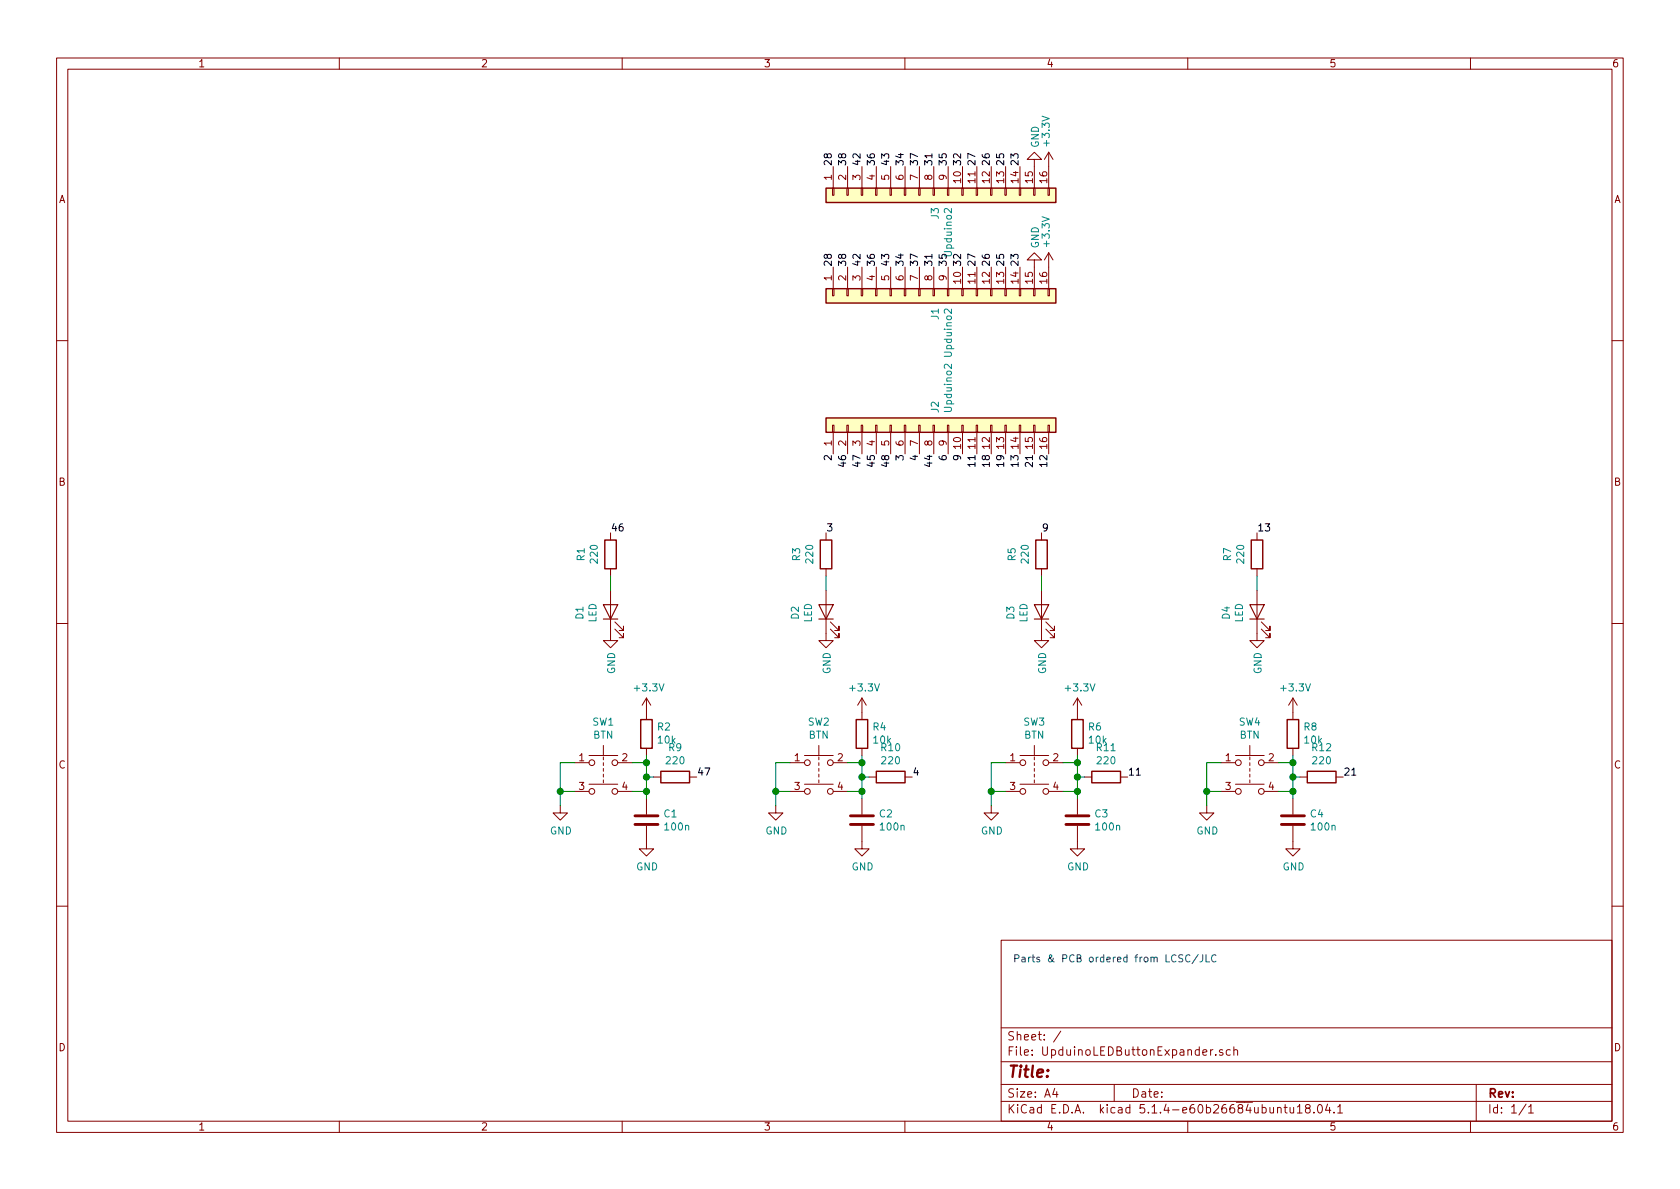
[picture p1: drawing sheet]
EESchema Schematic File Version 4
LIBS:UpduinoLEDButtonExpander-cache
EELAYER 30 0
EELAYER END
$Descr A4 11693 8268
encoding utf-8
Sheet 1 1
Title ""
Date ""
Rev ""
Comp ""
Comment1 ""
Comment2 ""
Comment3 ""
Comment4 ""
$EndDescr
$Comp
L Connector_Generic:Conn_01x16 J1
U 1 1
P 6500 2050
F 0 "J1" H 6580 2042 50  0000 L CNN
F 1 "Upduino2" H 6580 1951 50  0000 L CNN
F 2 "Connector_PinHeader_2.54mm:PinHeader_1x16_P2.54mm_Vertical" H 6500 2050 50  0001 C CNN
F 3 "~" H 6500 2050 50  0001 C CNN
F 4 " C66987" H 6500 2050 50  0001 C CNN "MPN"
	1    6500 2050
	0    -1   1    0   
$EndComp
$Comp
L power:+3.3V #PWR014
U 1 1
P 7300 1850
F 0 "#PWR014" H 7300 1700 50  0001 C CNN
F 1 "+3.3V" V 7315 1978 50  0000 L CNN
F 2 "" H 7300 1850 50  0001 C CNN
F 3 "" H 7300 1850 50  0001 C CNN
	1    7300 1850
	-1   0    0    -1  
$EndComp
$Comp
L power:GND #PWR013
U 1 1
P 7200 1850
F 0 "#PWR013" H 7200 1600 50  0001 C CNN
F 1 "GND" V 7205 1722 50  0000 R CNN
F 2 "" H 7200 1850 50  0001 C CNN
F 3 "" H 7200 1850 50  0001 C CNN
	1    7200 1850
	1    0    0    1   
$EndComp
Text Label 7100 1850 1    50   ~ 0
23
Text Label 7000 1850 1    50   ~ 0
25
Text Label 6900 1850 1    50   ~ 0
26
Text Label 6800 1850 1    50   ~ 0
27
Text Label 6700 1850 1    50   ~ 0
32
Text Label 6600 1850 1    50   ~ 0
35
Text Label 6500 1850 1    50   ~ 0
31
Text Label 6400 1850 1    50   ~ 0
37
Text Label 6300 1850 1    50   ~ 0
34
Text Label 6200 1850 1    50   ~ 0
43
Text Label 6000 1850 1    50   ~ 0
42
Text Label 5900 1850 1    50   ~ 0
38
Text Label 5800 1850 1    50   ~ 0
28
Text Label 6100 1850 1    50   ~ 0
36
$Comp
L Device:LED D1
U 1 1
P 4250 4250
F 0 "D1" H 4243 4466 50  0000 C CNN
F 1 "LED" H 4243 4375 50  0000 C CNN
F 2 "LED_THT:LED_D3.0mm_Clear" H 4250 4250 50  0001 C CNN
F 3 "~" H 4250 4250 50  0001 C CNN
F 4 "LTL-4231N" H 4250 4250 50  0001 C CNN "MPN"
	1    4250 4250
	0    -1   -1   0   
$EndComp
$Comp
L power:GND #PWR02
U 1 1
P 4250 4400
F 0 "#PWR02" H 4250 4150 50  0001 C CNN
F 1 "GND" V 4255 4272 50  0000 R CNN
F 2 "" H 4250 4400 50  0001 C CNN
F 3 "" H 4250 4400 50  0001 C CNN
	1    4250 4400
	1    0    0    -1  
$EndComp
$Comp
L Device:R R1
U 1 1
P 4250 3850
F 0 "R1" V 4043 3850 50  0000 C CNN
F 1 "220" V 4134 3850 50  0000 C CNN
F 2 "Resistor_SMD:R_0603_1608Metric_Pad1.05x0.95mm_HandSolder" V 4180 3850 50  0001 C CNN
F 3 "~" H 4250 3850 50  0001 C CNN
F 4 " RS-03K221JT" H 4250 3850 50  0001 C CNN "MPN"
	1    4250 3850
	1    0    0    -1  
$EndComp
$Comp
L Switch:SW_Push_Dual SW1
U 1 1
P 4200 5300
F 0 "SW1" H 4200 5585 50  0000 C CNN
F 1 "BTN" H 4200 5494 50  0000 C CNN
F 2 "Button_Switch_THT:SW_TH_Tactile_Omron_B3F-10xx" H 4200 5500 50  0001 C CNN
F 3 "~" H 4200 5500 50  0001 C CNN
F 4 "K2-1102DP-C4SW-04" H 4200 5300 50  0001 C CNN "MPN"
	1    4200 5300
	1    0    0    -1  
$EndComp
$Comp
L power:GND #PWR01
U 1 1
P 3900 5600
F 0 "#PWR01" H 3900 5350 50  0001 C CNN
F 1 "GND" H 3905 5427 50  0000 C CNN
F 2 "" H 3900 5600 50  0001 C CNN
F 3 "" H 3900 5600 50  0001 C CNN
	1    3900 5600
	1    0    0    -1  
$EndComp
Wire Wire Line
	4000 5500 3900 5500
Wire Wire Line
	3900 5500 3900 5600
Wire Wire Line
	4000 5300 3900 5300
Wire Wire Line
	3900 5300 3900 5500
Connection ~ 3900 5500
$Comp
L Device:R R2
U 1 1
P 4500 5100
F 0 "R2" H 4430 5054 50  0000 R CNN
F 1 "10k" H 4430 5145 50  0000 R CNN
F 2 "Resistor_SMD:R_0603_1608Metric_Pad1.05x0.95mm_HandSolder" V 4430 5100 50  0001 C CNN
F 3 "~" H 4500 5100 50  0001 C CNN
F 4 " 0603WAJ0103T5E" H 4500 5100 50  0001 C CNN "MPN"
	1    4500 5100
	-1   0    0    1   
$EndComp
$Comp
L power:+3.3V #PWR03
U 1 1
P 4500 4950
F 0 "#PWR03" H 4500 4800 50  0001 C CNN
F 1 "+3.3V" H 4515 5123 50  0000 C CNN
F 2 "" H 4500 4950 50  0001 C CNN
F 3 "" H 4500 4950 50  0001 C CNN
	1    4500 4950
	1    0    0    -1  
$EndComp
Wire Wire Line
	4400 5300 4500 5300
Wire Wire Line
	4500 5300 4500 5250
Wire Wire Line
	4250 4100 4250 4000
Wire Wire Line
	4400 5500 4500 5500
Wire Wire Line
	4500 5500 4500 5400
Connection ~ 4500 5300
$Comp
L Device:C C1
U 1 1
P 4500 5700
F 0 "C1" H 4615 5746 50  0000 L CNN
F 1 "100n" H 4615 5655 50  0000 L CNN
F 2 "Capacitor_SMD:C_0603_1608Metric_Pad1.05x0.95mm_HandSolder" H 4538 5550 50  0001 C CNN
F 3 "~" H 4500 5700 50  0001 C CNN
F 4 "0603F104Z250CT" H 4500 5700 50  0001 C CNN "MPN"
	1    4500 5700
	1    0    0    -1  
$EndComp
Wire Wire Line
	4500 5550 4500 5500
Connection ~ 4500 5500
$Comp
L power:GND #PWR04
U 1 1
P 4500 5850
F 0 "#PWR04" H 4500 5600 50  0001 C CNN
F 1 "GND" H 4505 5677 50  0000 C CNN
F 2 "" H 4500 5850 50  0001 C CNN
F 3 "" H 4500 5850 50  0001 C CNN
	1    4500 5850
	1    0    0    -1  
$EndComp
$Comp
L Connector_Generic:Conn_01x16 J2
U 1 1
P 6500 2950
F 0 "J2" H 6580 2942 50  0000 L CNN
F 1 "Upduino2" H 6580 2851 50  0000 L CNN
F 2 "Connector_PinHeader_2.54mm:PinHeader_1x16_P2.54mm_Vertical" H 6500 2950 50  0001 C CNN
F 3 "~" H 6500 2950 50  0001 C CNN
F 4 " C66987" H 6500 2950 50  0001 C CNN "MPN"
	1    6500 2950
	0    -1   -1   0   
$EndComp
Text Label 7300 3150 3    50   ~ 0
12
Text Label 7200 3150 3    50   ~ 0
21
Text Label 7100 3150 3    50   ~ 0
13
Text Label 7000 3150 3    50   ~ 0
19
Text Label 6900 3150 3    50   ~ 0
18
Text Label 6800 3150 3    50   ~ 0
11
Text Label 6700 3150 3    50   ~ 0
9
Text Label 6600 3150 3    50   ~ 0
6
Text Label 6500 3150 3    50   ~ 0
44
Text Label 6400 3150 3    50   ~ 0
4
Text Label 6300 3150 3    50   ~ 0
3
Text Label 6200 3150 3    50   ~ 0
48
Text Label 6100 3150 3    50   ~ 0
45
Text Label 6000 3150 3    50   ~ 0
47
Text Label 5900 3150 3    50   ~ 0
46
Text Label 5800 3150 3    50   ~ 0
2
$Comp
L Device:LED D2
U 1 1
P 5750 4250
F 0 "D2" H 5743 4466 50  0000 C CNN
F 1 "LED" H 5743 4375 50  0000 C CNN
F 2 "LED_THT:LED_D3.0mm_Clear" H 5750 4250 50  0001 C CNN
F 3 "~" H 5750 4250 50  0001 C CNN
F 4 "LTL-4231N" H 5750 4250 50  0001 C CNN "MPN"
	1    5750 4250
	0    -1   -1   0   
$EndComp
$Comp
L power:GND #PWR06
U 1 1
P 5750 4400
F 0 "#PWR06" H 5750 4150 50  0001 C CNN
F 1 "GND" V 5755 4272 50  0000 R CNN
F 2 "" H 5750 4400 50  0001 C CNN
F 3 "" H 5750 4400 50  0001 C CNN
	1    5750 4400
	1    0    0    -1  
$EndComp
$Comp
L Device:R R3
U 1 1
P 5750 3850
F 0 "R3" V 5543 3850 50  0000 C CNN
F 1 "220" V 5634 3850 50  0000 C CNN
F 2 "Resistor_SMD:R_0603_1608Metric_Pad1.05x0.95mm_HandSolder" V 5680 3850 50  0001 C CNN
F 3 "~" H 5750 3850 50  0001 C CNN
F 4 " RS-03K221JT" H 5750 3850 50  0001 C CNN "MPN"
	1    5750 3850
	1    0    0    -1  
$EndComp
$Comp
L Switch:SW_Push_Dual SW2
U 1 1
P 5700 5300
F 0 "SW2" H 5700 5585 50  0000 C CNN
F 1 "BTN" H 5700 5494 50  0000 C CNN
F 2 "Button_Switch_THT:SW_TH_Tactile_Omron_B3F-10xx" H 5700 5500 50  0001 C CNN
F 3 "~" H 5700 5500 50  0001 C CNN
F 4 "K2-1102DP-C4SW-04" H 5700 5300 50  0001 C CNN "MPN"
	1    5700 5300
	1    0    0    -1  
$EndComp
$Comp
L power:GND #PWR05
U 1 1
P 5400 5600
F 0 "#PWR05" H 5400 5350 50  0001 C CNN
F 1 "GND" H 5405 5427 50  0000 C CNN
F 2 "" H 5400 5600 50  0001 C CNN
F 3 "" H 5400 5600 50  0001 C CNN
	1    5400 5600
	1    0    0    -1  
$EndComp
Wire Wire Line
	5500 5500 5400 5500
Wire Wire Line
	5400 5500 5400 5600
Wire Wire Line
	5500 5300 5400 5300
Wire Wire Line
	5400 5300 5400 5500
Connection ~ 5400 5500
$Comp
L Device:R R4
U 1 1
P 6000 5100
F 0 "R4" H 5930 5054 50  0000 R CNN
F 1 "10k" H 5930 5145 50  0000 R CNN
F 2 "Resistor_SMD:R_0603_1608Metric_Pad1.05x0.95mm_HandSolder" V 5930 5100 50  0001 C CNN
F 3 "~" H 6000 5100 50  0001 C CNN
F 4 " 0603WAJ0103T5E" H 6000 5100 50  0001 C CNN "MPN"
	1    6000 5100
	-1   0    0    1   
$EndComp
$Comp
L power:+3.3V #PWR07
U 1 1
P 6000 4950
F 0 "#PWR07" H 6000 4800 50  0001 C CNN
F 1 "+3.3V" H 6015 5123 50  0000 C CNN
F 2 "" H 6000 4950 50  0001 C CNN
F 3 "" H 6000 4950 50  0001 C CNN
	1    6000 4950
	1    0    0    -1  
$EndComp
Wire Wire Line
	5900 5300 6000 5300
Wire Wire Line
	6000 5300 6000 5250
Wire Wire Line
	5750 4100 5750 4000
Wire Wire Line
	5900 5500 6000 5500
Wire Wire Line
	6000 5500 6000 5400
Connection ~ 6000 5300
$Comp
L Device:C C2
U 1 1
P 6000 5700
F 0 "C2" H 6115 5746 50  0000 L CNN
F 1 "100n" H 6115 5655 50  0000 L CNN
F 2 "Capacitor_SMD:C_0603_1608Metric_Pad1.05x0.95mm_HandSolder" H 6038 5550 50  0001 C CNN
F 3 "~" H 6000 5700 50  0001 C CNN
F 4 "0603F104Z250CT" H 6000 5700 50  0001 C CNN "MPN"
	1    6000 5700
	1    0    0    -1  
$EndComp
Wire Wire Line
	6000 5550 6000 5500
Connection ~ 6000 5500
$Comp
L power:GND #PWR08
U 1 1
P 6000 5850
F 0 "#PWR08" H 6000 5600 50  0001 C CNN
F 1 "GND" H 6005 5677 50  0000 C CNN
F 2 "" H 6000 5850 50  0001 C CNN
F 3 "" H 6000 5850 50  0001 C CNN
	1    6000 5850
	1    0    0    -1  
$EndComp
$Comp
L Device:LED D3
U 1 1
P 7250 4250
F 0 "D3" H 7243 4466 50  0000 C CNN
F 1 "LED" H 7243 4375 50  0000 C CNN
F 2 "LED_THT:LED_D3.0mm_Clear" H 7250 4250 50  0001 C CNN
F 3 "~" H 7250 4250 50  0001 C CNN
F 4 "LTL-4231N" H 7250 4250 50  0001 C CNN "MPN"
	1    7250 4250
	0    -1   -1   0   
$EndComp
$Comp
L power:GND #PWR010
U 1 1
P 7250 4400
F 0 "#PWR010" H 7250 4150 50  0001 C CNN
F 1 "GND" V 7255 4272 50  0000 R CNN
F 2 "" H 7250 4400 50  0001 C CNN
F 3 "" H 7250 4400 50  0001 C CNN
	1    7250 4400
	1    0    0    -1  
$EndComp
$Comp
L Device:R R5
U 1 1
P 7250 3850
F 0 "R5" V 7043 3850 50  0000 C CNN
F 1 "220" V 7134 3850 50  0000 C CNN
F 2 "Resistor_SMD:R_0603_1608Metric_Pad1.05x0.95mm_HandSolder" V 7180 3850 50  0001 C CNN
F 3 "~" H 7250 3850 50  0001 C CNN
F 4 " RS-03K221JT" H 7250 3850 50  0001 C CNN "MPN"
	1    7250 3850
	1    0    0    -1  
$EndComp
$Comp
L Switch:SW_Push_Dual SW3
U 1 1
P 7200 5300
F 0 "SW3" H 7200 5585 50  0000 C CNN
F 1 "BTN" H 7200 5494 50  0000 C CNN
F 2 "Button_Switch_THT:SW_TH_Tactile_Omron_B3F-10xx" H 7200 5500 50  0001 C CNN
F 3 "~" H 7200 5500 50  0001 C CNN
F 4 "K2-1102DP-C4SW-04" H 7200 5300 50  0001 C CNN "MPN"
	1    7200 5300
	1    0    0    -1  
$EndComp
$Comp
L power:GND #PWR09
U 1 1
P 6900 5600
F 0 "#PWR09" H 6900 5350 50  0001 C CNN
F 1 "GND" H 6905 5427 50  0000 C CNN
F 2 "" H 6900 5600 50  0001 C CNN
F 3 "" H 6900 5600 50  0001 C CNN
	1    6900 5600
	1    0    0    -1  
$EndComp
Wire Wire Line
	7000 5500 6900 5500
Wire Wire Line
	6900 5500 6900 5600
Wire Wire Line
	7000 5300 6900 5300
Wire Wire Line
	6900 5300 6900 5500
Connection ~ 6900 5500
$Comp
L Device:R R6
U 1 1
P 7500 5100
F 0 "R6" H 7430 5054 50  0000 R CNN
F 1 "10k" H 7430 5145 50  0000 R CNN
F 2 "Resistor_SMD:R_0603_1608Metric_Pad1.05x0.95mm_HandSolder" V 7430 5100 50  0001 C CNN
F 3 "~" H 7500 5100 50  0001 C CNN
F 4 " 0603WAJ0103T5E" H 7500 5100 50  0001 C CNN "MPN"
	1    7500 5100
	-1   0    0    1   
$EndComp
$Comp
L power:+3.3V #PWR011
U 1 1
P 7500 4950
F 0 "#PWR011" H 7500 4800 50  0001 C CNN
F 1 "+3.3V" H 7515 5123 50  0000 C CNN
F 2 "" H 7500 4950 50  0001 C CNN
F 3 "" H 7500 4950 50  0001 C CNN
	1    7500 4950
	1    0    0    -1  
$EndComp
Wire Wire Line
	7400 5300 7500 5300
Wire Wire Line
	7500 5300 7500 5250
Wire Wire Line
	7250 4100 7250 4000
Wire Wire Line
	7400 5500 7500 5500
Wire Wire Line
	7500 5500 7500 5400
Connection ~ 7500 5300
$Comp
L Device:C C3
U 1 1
P 7500 5700
F 0 "C3" H 7615 5746 50  0000 L CNN
F 1 "100n" H 7615 5655 50  0000 L CNN
F 2 "Capacitor_SMD:C_0603_1608Metric_Pad1.05x0.95mm_HandSolder" H 7538 5550 50  0001 C CNN
F 3 "~" H 7500 5700 50  0001 C CNN
F 4 "0603F104Z250CT" H 7500 5700 50  0001 C CNN "MPN"
	1    7500 5700
	1    0    0    -1  
$EndComp
Wire Wire Line
	7500 5550 7500 5500
Connection ~ 7500 5500
$Comp
L power:GND #PWR012
U 1 1
P 7500 5850
F 0 "#PWR012" H 7500 5600 50  0001 C CNN
F 1 "GND" H 7505 5677 50  0000 C CNN
F 2 "" H 7500 5850 50  0001 C CNN
F 3 "" H 7500 5850 50  0001 C CNN
	1    7500 5850
	1    0    0    -1  
$EndComp
$Comp
L Device:LED D4
U 1 1
P 8750 4250
F 0 "D4" H 8743 4466 50  0000 C CNN
F 1 "LED" H 8743 4375 50  0000 C CNN
F 2 "LED_THT:LED_D3.0mm_Clear" H 8750 4250 50  0001 C CNN
F 3 "~" H 8750 4250 50  0001 C CNN
F 4 "LTL-4231N" H 8750 4250 50  0001 C CNN "MPN"
	1    8750 4250
	0    -1   -1   0   
$EndComp
$Comp
L power:GND #PWR016
U 1 1
P 8750 4400
F 0 "#PWR016" H 8750 4150 50  0001 C CNN
F 1 "GND" V 8755 4272 50  0000 R CNN
F 2 "" H 8750 4400 50  0001 C CNN
F 3 "" H 8750 4400 50  0001 C CNN
	1    8750 4400
	1    0    0    -1  
$EndComp
$Comp
L Device:R R7
U 1 1
P 8750 3850
F 0 "R7" V 8543 3850 50  0000 C CNN
F 1 "220" V 8634 3850 50  0000 C CNN
F 2 "Resistor_SMD:R_0603_1608Metric_Pad1.05x0.95mm_HandSolder" V 8680 3850 50  0001 C CNN
F 3 "~" H 8750 3850 50  0001 C CNN
F 4 " RS-03K221JT" H 8750 3850 50  0001 C CNN "MPN"
	1    8750 3850
	1    0    0    -1  
$EndComp
$Comp
L Switch:SW_Push_Dual SW4
U 1 1
P 8700 5300
F 0 "SW4" H 8700 5585 50  0000 C CNN
F 1 "BTN" H 8700 5494 50  0000 C CNN
F 2 "Button_Switch_THT:SW_TH_Tactile_Omron_B3F-10xx" H 8700 5500 50  0001 C CNN
F 3 "~" H 8700 5500 50  0001 C CNN
F 4 "K2-1102DP-C4SW-04" H 8700 5300 50  0001 C CNN "MPN"
	1    8700 5300
	1    0    0    -1  
$EndComp
$Comp
L power:GND #PWR015
U 1 1
P 8400 5600
F 0 "#PWR015" H 8400 5350 50  0001 C CNN
F 1 "GND" H 8405 5427 50  0000 C CNN
F 2 "" H 8400 5600 50  0001 C CNN
F 3 "" H 8400 5600 50  0001 C CNN
	1    8400 5600
	1    0    0    -1  
$EndComp
Wire Wire Line
	8500 5500 8400 5500
Wire Wire Line
	8400 5500 8400 5600
Wire Wire Line
	8500 5300 8400 5300
Wire Wire Line
	8400 5300 8400 5500
Connection ~ 8400 5500
$Comp
L Device:R R8
U 1 1
P 9000 5100
F 0 "R8" H 8930 5054 50  0000 R CNN
F 1 "10k" H 8930 5145 50  0000 R CNN
F 2 "Resistor_SMD:R_0603_1608Metric_Pad1.05x0.95mm_HandSolder" V 8930 5100 50  0001 C CNN
F 3 "~" H 9000 5100 50  0001 C CNN
F 4 " 0603WAJ0103T5E" H 9000 5100 50  0001 C CNN "MPN"
	1    9000 5100
	-1   0    0    1   
$EndComp
$Comp
L power:+3.3V #PWR017
U 1 1
P 9000 4950
F 0 "#PWR017" H 9000 4800 50  0001 C CNN
F 1 "+3.3V" H 9015 5123 50  0000 C CNN
F 2 "" H 9000 4950 50  0001 C CNN
F 3 "" H 9000 4950 50  0001 C CNN
	1    9000 4950
	1    0    0    -1  
$EndComp
Wire Wire Line
	8900 5300 9000 5300
Wire Wire Line
	9000 5300 9000 5250
Wire Wire Line
	8750 4100 8750 4000
Wire Wire Line
	8900 5500 9000 5500
Wire Wire Line
	9000 5500 9000 5400
Connection ~ 9000 5300
$Comp
L Device:C C4
U 1 1
P 9000 5700
F 0 "C4" H 9115 5746 50  0000 L CNN
F 1 "100n" H 9115 5655 50  0000 L CNN
F 2 "Capacitor_SMD:C_0603_1608Metric_Pad1.05x0.95mm_HandSolder" H 9038 5550 50  0001 C CNN
F 3 "~" H 9000 5700 50  0001 C CNN
F 4 "0603F104Z250CT" H 9000 5700 50  0001 C CNN "MPN"
	1    9000 5700
	1    0    0    -1  
$EndComp
Wire Wire Line
	9000 5550 9000 5500
Connection ~ 9000 5500
$Comp
L power:GND #PWR018
U 1 1
P 9000 5850
F 0 "#PWR018" H 9000 5600 50  0001 C CNN
F 1 "GND" H 9005 5677 50  0000 C CNN
F 2 "" H 9000 5850 50  0001 C CNN
F 3 "" H 9000 5850 50  0001 C CNN
	1    9000 5850
	1    0    0    -1  
$EndComp
Text Label 4250 3700 0    50   ~ 0
46
$Comp
L Connector_Generic:Conn_01x16 J3
U 1 1
P 6500 1350
F 0 "J3" H 6580 1342 50  0000 L CNN
F 1 "Upduino2" H 6580 1251 50  0000 L CNN
F 2 "Connector_PinHeader_2.54mm:PinHeader_1x16_P2.54mm_Vertical" H 6500 1350 50  0001 C CNN
F 3 "~" H 6500 1350 50  0001 C CNN
F 4 " C50981" H 6500 1350 50  0001 C CNN "MPN"
	1    6500 1350
	0    -1   1    0   
$EndComp
$Comp
L power:+3.3V #PWR020
U 1 1
P 7300 1150
F 0 "#PWR020" H 7300 1000 50  0001 C CNN
F 1 "+3.3V" V 7315 1278 50  0000 L CNN
F 2 "" H 7300 1150 50  0001 C CNN
F 3 "" H 7300 1150 50  0001 C CNN
	1    7300 1150
	-1   0    0    -1  
$EndComp
$Comp
L power:GND #PWR019
U 1 1
P 7200 1150
F 0 "#PWR019" H 7200 900 50  0001 C CNN
F 1 "GND" V 7205 1022 50  0000 R CNN
F 2 "" H 7200 1150 50  0001 C CNN
F 3 "" H 7200 1150 50  0001 C CNN
	1    7200 1150
	1    0    0    1   
$EndComp
Text Label 7100 1150 1    50   ~ 0
23
Text Label 7000 1150 1    50   ~ 0
25
Text Label 6900 1150 1    50   ~ 0
26
Text Label 6800 1150 1    50   ~ 0
27
Text Label 6700 1150 1    50   ~ 0
32
Text Label 6600 1150 1    50   ~ 0
35
Text Label 6500 1150 1    50   ~ 0
31
Text Label 6400 1150 1    50   ~ 0
37
Text Label 6300 1150 1    50   ~ 0
34
Text Label 6200 1150 1    50   ~ 0
43
Text Label 6000 1150 1    50   ~ 0
42
Text Label 5900 1150 1    50   ~ 0
38
Text Label 5800 1150 1    50   ~ 0
28
Text Label 6100 1150 1    50   ~ 0
36
Text Label 4850 5400 0    50   ~ 0
47
Text Label 5750 3700 0    50   ~ 0
3
Text Label 6350 5400 0    50   ~ 0
4
Text Label 7250 3700 0    50   ~ 0
9
Text Label 7850 5400 0    50   ~ 0
11
Text Label 8750 3700 0    50   ~ 0
13
Text Label 9350 5400 0    50   ~ 0
21
Text Notes 7050 6700 0    50   ~ 0
Parts & PCB ordered from LCSC/JLC
$Comp
L Device:R R9
U 1 1
P 4700 5400
F 0 "R9" V 4493 5400 50  0000 C CNN
F 1 "220" V 4584 5400 50  0000 C CNN
F 2 "Resistor_SMD:R_0603_1608Metric_Pad1.05x0.95mm_HandSolder" V 4630 5400 50  0001 C CNN
F 3 "~" H 4700 5400 50  0001 C CNN
F 4 " RS-03K221JT" H 4700 5400 50  0001 C CNN "MPN"
	1    4700 5400
	0    1    1    0   
$EndComp
$Comp
L Device:R R10
U 1 1
P 6200 5400
F 0 "R10" V 5993 5400 50  0000 C CNN
F 1 "220" V 6084 5400 50  0000 C CNN
F 2 "Resistor_SMD:R_0603_1608Metric_Pad1.05x0.95mm_HandSolder" V 6130 5400 50  0001 C CNN
F 3 "~" H 6200 5400 50  0001 C CNN
F 4 " RS-03K221JT" H 6200 5400 50  0001 C CNN "MPN"
	1    6200 5400
	0    1    1    0   
$EndComp
$Comp
L Device:R R11
U 1 1
P 7700 5400
F 0 "R11" V 7493 5400 50  0000 C CNN
F 1 "220" V 7584 5400 50  0000 C CNN
F 2 "Resistor_SMD:R_0603_1608Metric_Pad1.05x0.95mm_HandSolder" V 7630 5400 50  0001 C CNN
F 3 "~" H 7700 5400 50  0001 C CNN
F 4 " RS-03K221JT" H 7700 5400 50  0001 C CNN "MPN"
	1    7700 5400
	0    1    1    0   
$EndComp
$Comp
L Device:R R12
U 1 1
P 9200 5400
F 0 "R12" V 8993 5400 50  0000 C CNN
F 1 "220" V 9084 5400 50  0000 C CNN
F 2 "Resistor_SMD:R_0603_1608Metric_Pad1.05x0.95mm_HandSolder" V 9130 5400 50  0001 C CNN
F 3 "~" H 9200 5400 50  0001 C CNN
F 4 " RS-03K221JT" H 9200 5400 50  0001 C CNN "MPN"
	1    9200 5400
	0    1    1    0   
$EndComp
Wire Wire Line
	4550 5400 4500 5400
Connection ~ 4500 5400
Wire Wire Line
	4500 5400 4500 5300
Wire Wire Line
	6050 5400 6000 5400
Connection ~ 6000 5400
Wire Wire Line
	6000 5400 6000 5300
Wire Wire Line
	7550 5400 7500 5400
Connection ~ 7500 5400
Wire Wire Line
	7500 5400 7500 5300
Wire Wire Line
	9050 5400 9000 5400
Connection ~ 9000 5400
Wire Wire Line
	9000 5400 9000 5300
$EndSCHEMATC
